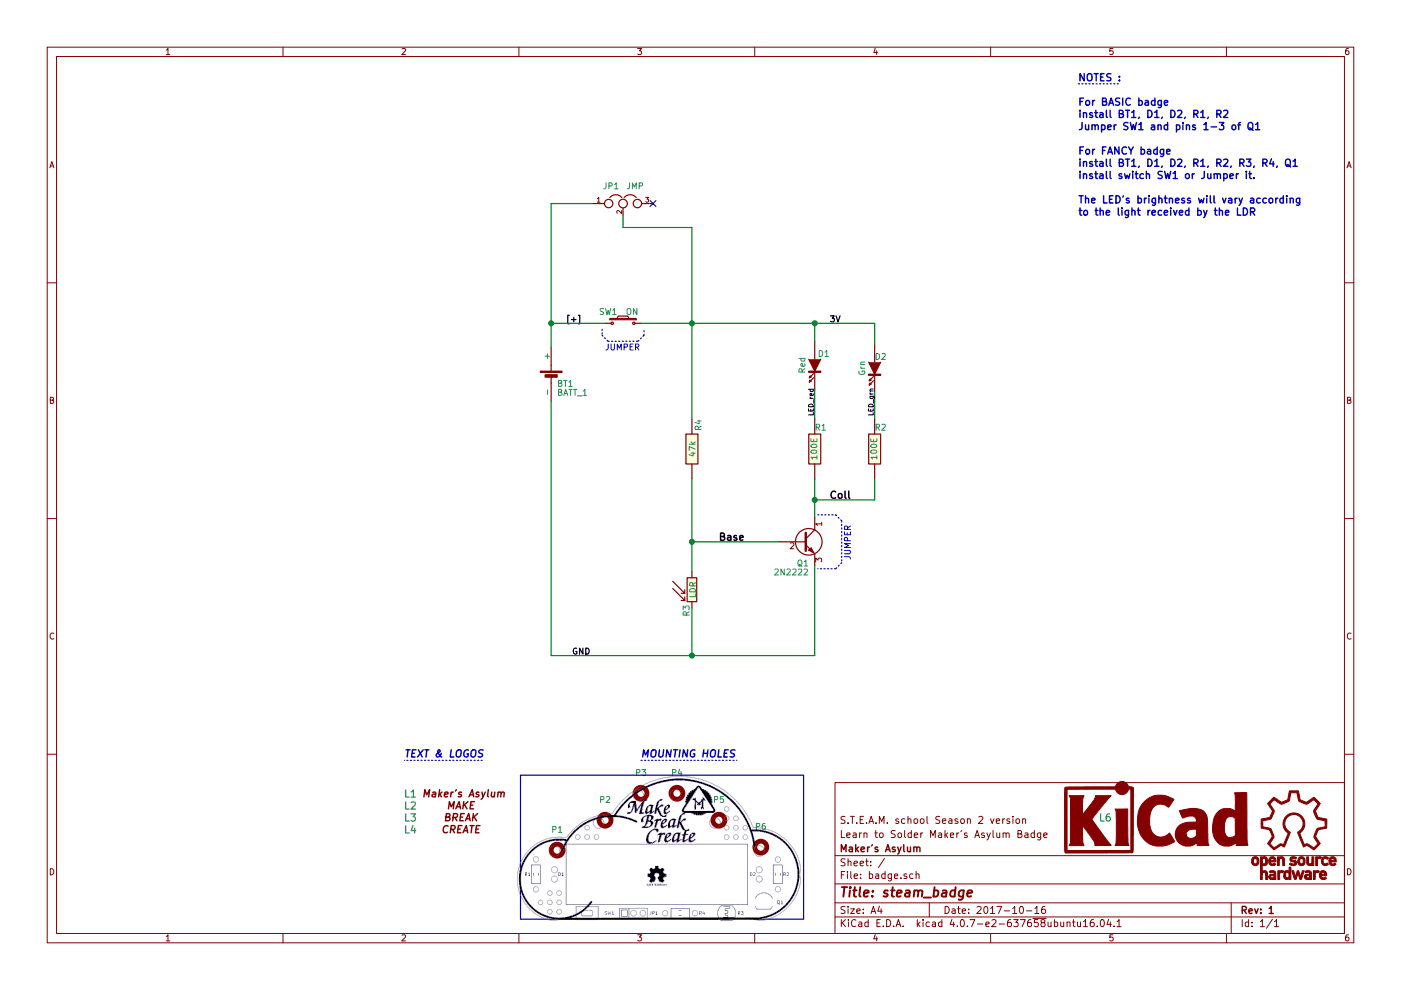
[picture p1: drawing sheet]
EESchema Schematic File Version 2
LIBS:badge
LIBS:power
LIBS:device
LIBS:switches
LIBS:relays
LIBS:transistors
LIBS:conn
LIBS:linear
LIBS:regul
LIBS:74xx
LIBS:cmos4000
LIBS:adc-dac
LIBS:memory
LIBS:xilinx
LIBS:microcontrollers
LIBS:dsp
LIBS:microchip
LIBS:analog_switches
LIBS:motorola
LIBS:texas
LIBS:intel
LIBS:audio
LIBS:interface
LIBS:digital-audio
LIBS:philips
LIBS:display
LIBS:cypress
LIBS:siliconi
LIBS:opto
LIBS:atmel
LIBS:contrib
LIBS:valves
LIBS:badge-cache
EELAYER 25 0
EELAYER END
$Descr A4 11693 8268
encoding utf-8
Sheet 1 1
Title "steam_badge"
Date "2017-10-16"
Rev "1"
Comp "Maker's Asylum"
Comment1 "Learn to Solder Maker's Asylum Badge"
Comment2 "S.T.E.A.M. school Season 2 version"
Comment3 ""
Comment4 ""
$EndDescr
$Comp
L LED D1
U 1 1
P 6800 3050
F 0 "D1" V 6700 3125 50  0000 C CNN
F 1 "Red" H 6800 2950 50  0000 C CNN
F 2 "badge_fp:LED-5MM" H 6800 3050 50  0001 C CNN
F 3 "" H 6800 3050 50  0000 C CNN
	1    6800 3050
	0    1    1    0   
$EndComp
$Comp
L LED D2
U 1 1
P 7300 3075
F 0 "D2" V 7200 3125 50  0000 C CNN
F 1 "Grn" H 7300 2975 50  0000 C CNN
F 2 "badge_fp:LED-5MM" H 7300 3075 50  0001 C CNN
F 3 "" H 7300 3075 50  0000 C CNN
	1    7300 3075
	0    1    1    0   
$EndComp
$Comp
L BATT_HOLDER BT1
U 1 1
P 4600 3150
F 0 "BT1" V 4650 3200 50  0000 L CNN
F 1 "BATT_1" V 4725 3200 50  0000 L CNN
F 2 "badge_fp:cr2032_02" H 4600 3150 60  0001 C CNN
F 3 "" H 4600 3150 60  0000 C CNN
F 4 "HOLDER BATTERY COIN 20MM DIA THM" H 4600 3450 60  0001 L CNN "Field4"
F 5 "Coin Cell, Retainer" H 4600 3550 60  0001 L CNN "Field5"
F 6 "Coin, 20.0mm" H 4600 3650 60  0001 L CNN "Field6"
F 7 "Keystone Electronics" H 4600 3750 60  0001 L CNN "Field7"
F 8 "3003" H 4600 3850 60  0001 L CNN "Field8"
F 9 "Digikey" H 4600 3950 60  0001 L CNN "Field9"
F 10 "3003K-ND" H 4600 4050 60  0001 L CNN "Field10"
F 11 "http://www.digikey.com/scripts/DkSearch/dksus.dll?x=0&y=0&lang=en&KeyWords=3003K-ND&cur=USD" H 4600 4150 60  0001 L CNN "Field11"
	1    4600 3150
	0    1    1    0   
$EndComp
$Comp
L R R1
U 1 1
P 6800 3750
F 0 "R1" H 6750 3575 50  0000 C CNN
F 1 "100E" V 6800 3750 50  0000 C CNN
F 2 "badge_fp:r_0805" V 6730 3750 50  0001 C CNN
F 3 "" H 6800 3750 50  0000 C CNN
F 4 "Value" H 6800 3750 60  0001 C CNN "manf#"
	1    6800 3750
	-1   0    0    1   
$EndComp
$Comp
L R R2
U 1 1
P 7300 3750
F 0 "R2" H 7250 3575 50  0000 C CNN
F 1 "100E" V 7300 3750 50  0000 C CNN
F 2 "badge_fp:r_0805" V 7230 3750 50  0001 C CNN
F 3 "" H 7300 3750 50  0000 C CNN
F 4 "Value" H 7300 3750 60  0001 C CNN "manf#"
	1    7300 3750
	-1   0    0    1   
$EndComp
Wire Wire Line
	4600 1700 4600 2900
Wire Wire Line
	6800 2700 6800 2850
Wire Wire Line
	4600 5475 4600 3350
Connection ~ 6800 2700
Wire Wire Line
	7300 2700 7300 2875
Wire Wire Line
	6800 3250 6800 3500
Wire Wire Line
	7300 3275 7300 3500
Wire Wire Line
	7300 4175 7300 4000
Wire Wire Line
	6800 4000 6800 4325
$Comp
L mtg_hole_1mm5 P2
U 1 1
P 5050 6850
F 0 "P2" V 4875 6850 50  0000 C CNN
F 1 "Pin" V 5150 6850 50  0001 C CNN
F 2 "badge_fp:MTG_1mm5" H 5050 6850 50  0001 C CNN
F 3 "" H 5050 6850 50  0000 C CNN
F 4 "mfr_pn" H 5050 6850 60  0001 C CNN "manf#"
	1    5050 6850
	0    1    1    0   
$EndComp
Text Label 6925 2700 0    50   ~ 10
3V
Text Label 4775 5475 0    50   ~ 10
GND
Text Label 6800 3475 1    40   ~ 0
LED_red
Text Label 7300 3475 1    40   ~ 0
LED_grn
$Comp
L mtg_hole_1mm5 P3
U 1 1
P 5350 6625
F 0 "P3" V 5175 6625 50  0000 C CNN
F 1 "Pin" V 5450 6625 50  0001 C CNN
F 2 "badge_fp:MTG_1mm5" H 5350 6625 50  0001 C CNN
F 3 "" H 5350 6625 50  0000 C CNN
F 4 "mfr_pn" H 5350 6625 60  0001 C CNN "manf#"
	1    5350 6625
	0    1    1    0   
$EndComp
$Comp
L mtg_hole_1mm5 P4
U 1 1
P 5650 6625
F 0 "P4" V 5475 6625 50  0000 C CNN
F 1 "Pin" V 5750 6625 50  0001 C CNN
F 2 "badge_fp:MTG_1mm5" H 5650 6625 50  0001 C CNN
F 3 "" H 5650 6625 50  0000 C CNN
F 4 "mfr_pn" H 5650 6625 60  0001 C CNN "manf#"
	1    5650 6625
	0    1    1    0   
$EndComp
$Comp
L mtg_hole_1mm5 P5
U 1 1
P 6000 6850
F 0 "P5" V 5825 6850 50  0000 C CNN
F 1 "Pin" V 6100 6850 50  0001 C CNN
F 2 "badge_fp:MTG_1mm5" H 6000 6850 50  0001 C CNN
F 3 "" H 6000 6850 50  0000 C CNN
F 4 "mfr_pn" H 6000 6850 60  0001 C CNN "manf#"
	1    6000 6850
	0    1    1    0   
$EndComp
$Comp
L mtg_hole_1mm5 P6
U 1 1
P 6350 7075
F 0 "P6" V 6175 7075 50  0000 C CNN
F 1 "Pin" V 6450 7075 50  0001 C CNN
F 2 "badge_fp:MTG_1mm5" H 6350 7075 50  0001 C CNN
F 3 "" H 6350 7075 50  0000 C CNN
F 4 "mfr_pn" H 6350 7075 60  0001 C CNN "manf#"
	1    6350 7075
	0    1    1    0   
$EndComp
$Comp
L SW_PUSH_SMALL_H SW1
U 1 1
P 5200 2700
F 0 "SW1" H 5075 2800 50  0000 C CNN
F 1 "ON" H 5275 2800 50  0000 C CNN
F 2 "badge_fp:switch_MJTP1250" H 5200 2900 50  0001 C CNN
F 3 "" H 5200 2900 50  0000 C CNN
	1    5200 2700
	1    0    0    -1  
$EndComp
Text Label 4725 2700 0    50   ~ 10
[+]
$Comp
L LDR03 R3
U 1 1
P 5775 4925
F 0 "R3" V 5725 4750 50  0000 C CNN
F 1 "LDR" V 5750 4925 50  0000 C TNN
F 2 "badge_fp:Resistor_LDR_5.0x3.4" V 5950 4925 50  0001 C CNN
F 3 "" H 5775 4875 50  0000 C CNN
	1    5775 4925
	1    0    0    -1  
$EndComp
$Comp
L JUMPER3 JP1
U 1 1
P 5200 1700
F 0 "JP1" H 5100 1850 50  0000 C CNN
F 1 "JMP" H 5300 1850 50  0000 C CNN
F 2 "badge_fp:Pin_Header_Straight_1x03" H 5200 1700 50  0001 C CNN
F 3 "" H 5200 1700 50  0000 C CNN
	1    5200 1700
	1    0    0    -1  
$EndComp
$Comp
L R R4
U 1 1
P 5775 3750
F 0 "R4" V 5825 3950 50  0000 C CNN
F 1 "47k" V 5775 3750 50  0000 C CNN
F 2 "badge_fp:r_0805" V 5705 3750 50  0001 C CNN
F 3 "" H 5775 3750 50  0000 C CNN
F 4 "Value" H 5775 3750 60  0001 C CNN "manf#"
	1    5775 3750
	1    0    0    -1  
$EndComp
Wire Wire Line
	4600 2700 5050 2700
Wire Wire Line
	5350 2700 7300 2700
$Comp
L mtg_hole_1mm5 P1
U 1 1
P 4650 7100
F 0 "P1" V 4475 7100 50  0000 C CNN
F 1 "Pin" V 4750 7100 50  0001 C CNN
F 2 "badge_fp:MTG_1mm5" H 4650 7100 50  0001 C CNN
F 3 "" H 4650 7100 50  0000 C CNN
F 4 "mfr_pn" H 4650 7100 60  0001 C CNN "manf#"
	1    4650 7100
	0    1    1    0   
$EndComp
Connection ~ 4600 2700
Wire Wire Line
	4950 1700 4600 1700
Wire Wire Line
	5775 1900 5775 3500
Connection ~ 5775 2700
Wire Wire Line
	5200 1800 5200 1900
Wire Wire Line
	5200 1900 5775 1900
NoConn ~ 5450 1700
$Comp
L OSHW L5
U 1 1
P 10800 6975
F 0 "L5" H 10800 6925 40  0001 C CNN
F 1 "OSHW" H 10800 7075 40  0001 C CNN
F 2 "badge_fp:Logo_silk_OSHW_6x6mm" H 10800 6975 60  0001 C CNN
F 3 "" H 10800 6975 60  0000 C CNN
F 4 "mfr_pn" H 10800 6975 60  0001 C CNN "manf#"
	1    10800 6975
	1    0    0    -1  
$EndComp
$Comp
L Q_NPN_BCE Q1
U 1 1
P 6700 4525
F 0 "Q1" H 6750 4350 50  0000 R CNN
F 1 "2N2222" H 6750 4275 50  0000 R CNN
F 2 "badge_fp:TO-92_Inline_Wide" H 6900 4625 50  0001 C CNN
F 3 "" H 6700 4525 50  0000 C CNN
	1    6700 4525
	1    0    0    -1  
$EndComp
Wire Wire Line
	5775 4000 5775 4775
Wire Wire Line
	6500 4525 5775 4525
Connection ~ 5775 4525
Wire Wire Line
	5775 5075 5775 5475
Connection ~ 5775 5475
Wire Wire Line
	6800 5475 6800 4725
Wire Wire Line
	6800 4175 7300 4175
Wire Wire Line
	4600 5475 6800 5475
Connection ~ 6800 4175
$Comp
L Make L2
U 1 1
P 3850 6725
F 0 "L2" H 3425 6725 60  0000 C CNN
F 1 "Make" H 3850 6800 60  0001 C CNN
F 2 "badge_fp:make3" H 3850 6725 60  0001 C CNN
F 3 "" H 3850 6725 60  0001 C CNN
	1    3850 6725
	1    0    0    -1  
$EndComp
$Comp
L Break L3
U 1 1
P 3850 6825
F 0 "L3" H 3425 6825 60  0000 C CNN
F 1 "Break" H 3850 6900 60  0001 C CNN
F 2 "badge_fp:break3" H 3850 6825 60  0001 C CNN
F 3 "" H 3850 6825 60  0001 C CNN
	1    3850 6825
	1    0    0    -1  
$EndComp
$Comp
L Create L4
U 1 1
P 3850 6925
F 0 "L4" H 3425 6925 60  0000 C CNN
F 1 "Create" H 3850 7000 60  0001 C CNN
F 2 "badge_fp:create3" H 3850 6925 60  0001 C CNN
F 3 "" H 3850 6925 60  0001 C CNN
	1    3850 6925
	1    0    0    -1  
$EndComp
Text Notes 9000 1800 0    60   ~ 12
NOTES :\n\nFor BASIC badge\ninstall BT1, D1, D2, R1, R2\nJumper SW1 and pins 1-3 of Q1\n\nFor FANCY badge\ninstall BT1, D1, D2, R1, R2, R3, R4, Q1\ninstall switch SW1 or Jumper it.\n\nThe LED's brightness will vary according\nto the light received by the LDR
Text Label 6000 4525 0    60   ~ 12
Base
Text Label 6925 4175 0    60   ~ 12
Coll
Wire Notes Line
	6825 4300 6975 4300
Wire Notes Line
	6975 4300 7025 4350
Wire Notes Line
	7025 4350 7025 4700
Wire Notes Line
	7025 4700 6975 4750
Wire Notes Line
	6975 4750 6825 4750
Wire Notes Line
	5025 2750 5025 2800
Wire Notes Line
	5025 2800 5075 2850
Wire Notes Line
	5075 2850 5325 2850
Wire Notes Line
	5325 2850 5375 2800
Wire Notes Line
	5375 2800 5375 2750
Text Notes 5050 2925 0    50   ~ 0
JUMPER
Text Notes 7100 4675 1    50   ~ 0
JUMPER
$Comp
L KiCad L6
U 1 1
P 9650 6825
F 0 "L6" H 9225 6825 60  0000 C CNN
F 1 "KiCad" H 9650 6925 60  0001 C CNN
F 2 "badge_fp:KiCad-Logo2_6mm_SilkScreen" H 9650 6825 60  0001 C CNN
F 3 "" H 9650 6825 60  0001 C CNN
	1    9650 6825
	1    0    0    -1  
$EndComp
$Comp
L ma_logo L1
U 1 1
P 3875 6625
F 0 "L1" H 3425 6625 60  0000 C CNN
F 1 "ma_logo" H 3875 6725 60  0001 C CNN
F 2 "" H 3875 6625 60  0001 C CNN
F 3 "" H 3875 6625 60  0001 C CNN
F 4 "mfr_pn" H 3875 6625 60  0001 C CNN "manf#"
	1    3875 6625
	1    0    0    -1  
$EndComp
Text Notes 3375 6325 0    60   Italic 12
TEXT & LOGOS
Text Notes 5350 6325 0    60   Italic 12
MOUNTING HOLES
Wire Notes Line
	9000 700  9350 700 
Wire Notes Line
	5350 6350 6150 6350
Wire Notes Line
	4025 6350 3375 6350
$EndSCHEMATC
